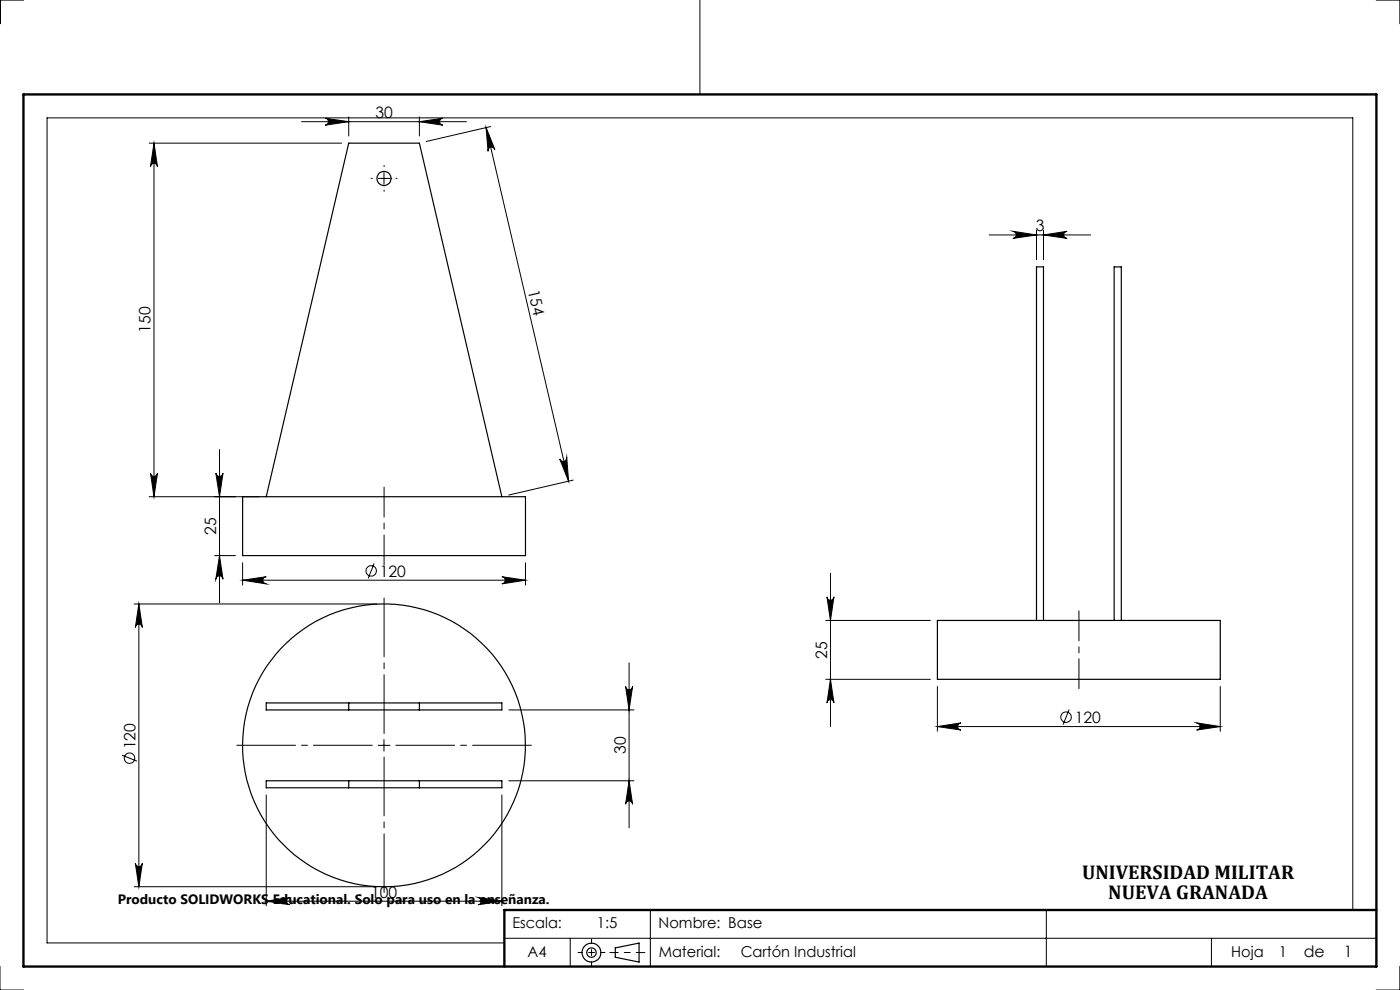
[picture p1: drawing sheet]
<svg xmlns="http://www.w3.org/2000/svg" width="297mm" height="210mm" viewBox="0 0 297 210" stroke-linecap="round" stroke-linejoin="round" font-family="sans-serif">
<g fill="none" stroke="#000" stroke-width=".21">
<path d="M5 0h-5v5M148.5 0v20M292 0h5v5M31.6 30.4h40.9M32.7 30.4l.7 4.9a.74 .74 0 0 0-.7-.6 .74 .74 0 0 0-.8 .6zM32.7 30.4v75M64 25.8h35M69 25.1l5 .7-5 .8a.74 .74 0 0 0 .7-.8 .74 .74 0 0 0-.7-.7zM74 24.8v4M80.2 37.8h2.5M81.5 36.6v2.5M89 24.8v4"/>
<path d="M89 25.8l4.9-.7a.74 .74 0 0 0-.6 .7 .74 .74 0 0 0 .6 .8zM103.1 27l17.5 75.1M103.1 27l1.9 4.7a.75 .75 0 0 0-.9-.5 .75 .75 0 0 0-.6 .9zM104.1 26.8l-13.7 3.2M209.9 49.8h21.5M214.9 49.1l5 .7-5 .8a.76 .76 0 0 0 .7-.8 .76 .76 0 0 0-.7-.7zM219.9 48.8v6.3M221.4 48.8v6.3M221.4 49.8l5-.7a.76 .76 0 0 0-.7 .7 .76 .76 0 0 0 .7 .8zM46.6 95.3v32.6M118.7 97.4a.76 .76 0 0 0 .9 .5 .76 .76 0 0 0 .6-.9l.4 5.1zM31.6 105.4h23.4"/>
<path d="M31.9 100.4a.74 .74 0 0 0 .8 .7 .74 .74 0 0 0 .7-.7l-.7 5zM45.5 117.9h4.5M45.8 100.4a.76 .76 0 0 0 .7 .7 .76 .76 0 0 0 .8-.7l-.7 5zM46.6 117.9l.7 5a.76 .76 0 0 0-.8-.8 .76 .76 0 0 0-.7 .8zM51.5 119.4v4.7M79.4 119.5l-1.3 3.2M111.5 119.4v4.7M121.6 101.8l-13.7 3.2M28.5 128.1h51.5M29.5 128.1l.7 5a.74 .74 0 0 0-.7-.7 .74 .74 0 0 0-.8 .7zM29.5 128.1v60M51.5 123.1l5-.8a.76 .76 0 0 0-.7 .8 .76 .76 0 0 0 .7 .8z"/>
<path d="M51.5 123.1h60M106.5 122.3l5 .8-5 .8a.76 .76 0 0 0 .7-.8 .76 .76 0 0 0-.7-.8zM175.2 131.6h22.2M175.4 126.6a.74 .74 0 0 0 .8 .7 .74 .74 0 0 0 .7-.7l-.7 5zM176.2 121.6v32.5M80.2 158.1h2.5M81.5 156.9v2.4M107.9 150.6h26.6M132.7 145.6a.74 .74 0 0 0 .8 .7 .74 .74 0 0 0 .7-.7l-.7 5zM133.5 140.6v35M175.2 144.1h22.2M176.2 144.1l.7 5a.74 .74 0 0 0-.7-.7 .74 .74 0 0 0-.8 .7z"/>
<path d="M198.9 154.1l5-.8a.76 .76 0 0 0-.7 .8 .76 .76 0 0 0 .7 .8zM198.9 145.6v9.5M198.9 154.1h60M226.8 150.5l-1.3 3.2M253.9 153.3l5 .8-5 .8a.76 .76 0 0 0 .7-.8 .76 .76 0 0 0-.7-.8zM258.9 145.6v9.5M25.9 160.2l3.2 1.3M56.5 168.6v23.5M106.5 168.6v23.5M107.9 165.6h26.6M133.5 165.6l.7 5a.74 .74 0 0 0-.7-.7 .74 .74 0 0 0-.8 .7zM28.5 188.1h51.5"/>
<path d="M28.7 183.1a.74 .74 0 0 0 .8 .7 .74 .74 0 0 0 .7-.7l-.7 5zM56.5 191.2l5-.8a.76 .76 0 0 0-.8 .7 .76 .76 0 0 0 .8 .8zM56.5 191.2h50M101.5 190.4l5 .8-5 .7a.76 .76 0 0 0 .7-.8 .76 .76 0 0 0-.7-.7zM107 199h185M121 199v6M138 193v12M222 193v12M257 199v6M287 193v-168h-277v175h97M292 193v12M0 205v5h5"/>
<path d="M129.4 202.1h1.1M135.6 202.1h1.2M297 205v5h-5"/>
<circle cx="78.8" cy="121.1" r="1.12"/>
<circle cx="226.1" cy="152.1" r="1.12"/>
<circle cx="27.5" cy="160.8" r="1.11"/>
</g>
<g fill="none" stroke="#000" stroke-width=".25">
<path d="M51.5 105.4h60v12.5h-60zM56.5 105.4l17.5-75h15l17.5 75M198.9 131.6h60v12.5h-60zM219.9 131.6v-75h1.5v75M236.4 131.6v-75h1.5v75M56.5 149.1h50v1.5h-50zM74 149.1v1.5M89 149.1v1.5M56.5 165.6h50v1.5h-50zM74 165.6v1.5M89 165.6v1.5M130.5 201.1l5.1-1v4l-5.1-1z"/>
<circle cx="81.5" cy="37.9" r="1.5"/>
<circle cx="81.5" cy="158.1" r="30"/>
<circle cx="125.5" cy="202.1" r="2"/>
<circle cx="125.5" cy="202.1" r="1"/>
</g>
<path d="M79 37.8h-.3M81.5 35.3v-.2M84 37.8h.2M81.5 40.3v.3" fill="none" stroke="#000" stroke-width=".21" stroke-dasharray="15.2 1.3 1.3 1.3"/>
<path d="M79 158.1h-28.8M81.5 155.6v-28.8M84 158.1h28.7M81.5 160.6v28.7" fill="none" stroke="#000" stroke-width=".21" stroke-dasharray="15.2 1.3 1.3 1.3" stroke-dashoffset="2.8"/>
<path d="M81.5 103.3v16.5M228.9 129.6v16.5" fill="none" stroke="#000" stroke-width=".21" stroke-dasharray="15.2 1.3 1.3 1.3" stroke-dashoffset="8.9"/>
<path d="M125.5 199.2v5.7M122.6 202h5.8" fill="none" stroke="#000" stroke-width=".21" stroke-dasharray="15.2 1.3 1.3 1.3" stroke-dashoffset="14.3"/>
<path d="M135.6 202h-5.1" fill="none" stroke="#000" stroke-width=".21" stroke-dasharray="15.2 1.3 1.3 1.3" stroke-dashoffset="14.6"/>
<path d="M5 20h287v185h-287zM292 193h-185v12" fill="none" stroke="#000" stroke-width=".5"/>
<g fill="#000">
<path d="M69 25.1l5 .7-5 .8a.74 .74 0 0 0 .7-.8 .74 .74 0 0 0-.7-.7zM89 25.8l4.9-.7a.74 .74 0 0 0-.6 .7 .74 .74 0 0 0 .6 .8zM214.9 49.1l5 .7-5 .8a.76 .76 0 0 0 .7-.8 .76 .76 0 0 0-.7-.7zM221.4 49.8l5-.7a.76 .76 0 0 0-.7 .7 .76 .76 0 0 0 .7 .8z"/>
<path d="M118.7 97.4a.76 .76 0 0 0 .9 .5 .76 .76 0 0 0 .6-.9l.4 5.1zM103.1 27l1.9 4.7a.75 .75 0 0 0-.9-.5 .75 .75 0 0 0-.6 .9z"/>
<path d="M29.5 128.1l.7 5a.74 .74 0 0 0-.7-.7 .74 .74 0 0 0-.8 .7zM28.7 183.1a.74 .74 0 0 0 .8 .7 .74 .74 0 0 0 .7-.7l-.7 5zM175.4 126.6a.74 .74 0 0 0 .8 .7 .74 .74 0 0 0 .7-.7l-.7 5zM176.2 144.1l.7 5a.74 .74 0 0 0-.7-.7 .74 .74 0 0 0-.8 .7z"/>
<path d="M46.6 117.9l.7 5a.76 .76 0 0 0-.8-.8 .76 .76 0 0 0-.7 .8zM45.8 100.4a.76 .76 0 0 0 .7 .7 .76 .76 0 0 0 .8-.7l-.7 5zM31.9 100.4a.74 .74 0 0 0 .8 .7 .74 .74 0 0 0 .7-.7l-.7 5zM32.7 30.4l.7 4.9a.74 .74 0 0 0-.7-.6 .74 .74 0 0 0-.8 .6zM133.5 165.6l.7 5a.74 .74 0 0 0-.7-.7 .74 .74 0 0 0-.8 .7zM132.7 145.6a.74 .74 0 0 0 .8 .7 .74 .74 0 0 0 .7-.7l-.7 5z"/>
<path d="M106.5 122.3l5 .8-5 .8a.76 .76 0 0 0 .7-.8 .76 .76 0 0 0-.7-.8zM51.5 123.1l5-.8a.76 .76 0 0 0-.7 .8 .76 .76 0 0 0 .7 .8zM253.9 153.3l5 .8-5 .8a.76 .76 0 0 0 .7-.8 .76 .76 0 0 0-.7-.8zM198.9 154.1l5-.8a.76 .76 0 0 0-.7 .8 .76 .76 0 0 0 .7 .8z"/>
<path d="M56.5 191.2l5-.8a.76 .76 0 0 0-.8 .7 .76 .76 0 0 0 .8 .8zM101.5 190.4l5 .8-5 .7a.76 .76 0 0 0 .7-.8 .76 .76 0 0 0-.7-.7z"/>
</g>
<g font-size="4.2">
<text x="229.6" y="186.5">UNIVERSIDAD MILITAR</text>
<text x="235.1" y="190.7">NUEVA GRANADA</text>
</g>
<g font-size="3.3">
<text x="79.6" y="25.1">30</text>
<text x="219.7" y="49.1">3</text>
<text x="112" y="61.7" transform="rotate(77 112 61.7)">154</text>
<text x="32" y="70.6" transform="rotate(-90 32 70.6)">150</text>
<text x="45.8" y="113.4" transform="rotate(-90 45.8 113.4)">25</text>
<text x="80.6" y="122.3">120</text>
<text x="175.5" y="139.7" transform="rotate(-90 175.5 139.7)">25</text>
<text x="228" y="153.3">120</text>
<text x="28.7" y="159" transform="rotate(-90 28.7 159)">120</text>
<text x="132.8" y="159.9" transform="rotate(-90 132.8 159.9)">30</text>
<text x="78.7" y="190.4">100</text>
<text x="276.6" y="203">de</text>
<text x="285.1" y="203">1</text>
</g>
<g font-size="3.2">
<text x="108.7" y="196.9">Escala:</text>
<text x="126.6" y="196.9">1:5</text>
<text x="139.7" y="196.9">Nombre: Base</text>
<text x="111.9" y="203.1">A4</text>
<text x="139.7" y="203.1">Material:</text>
<text x="157.1" y="203.1">Cartón Industrial</text>
<text x="261.2" y="203">Hoja</text>
<text x="271.3" y="203">1</text>
</g>
<text font-size="2.9" x="25" y="191.8">Producto SOLIDWORKS Educational. Solo para uso en la enseñanza.</text>
</svg>
